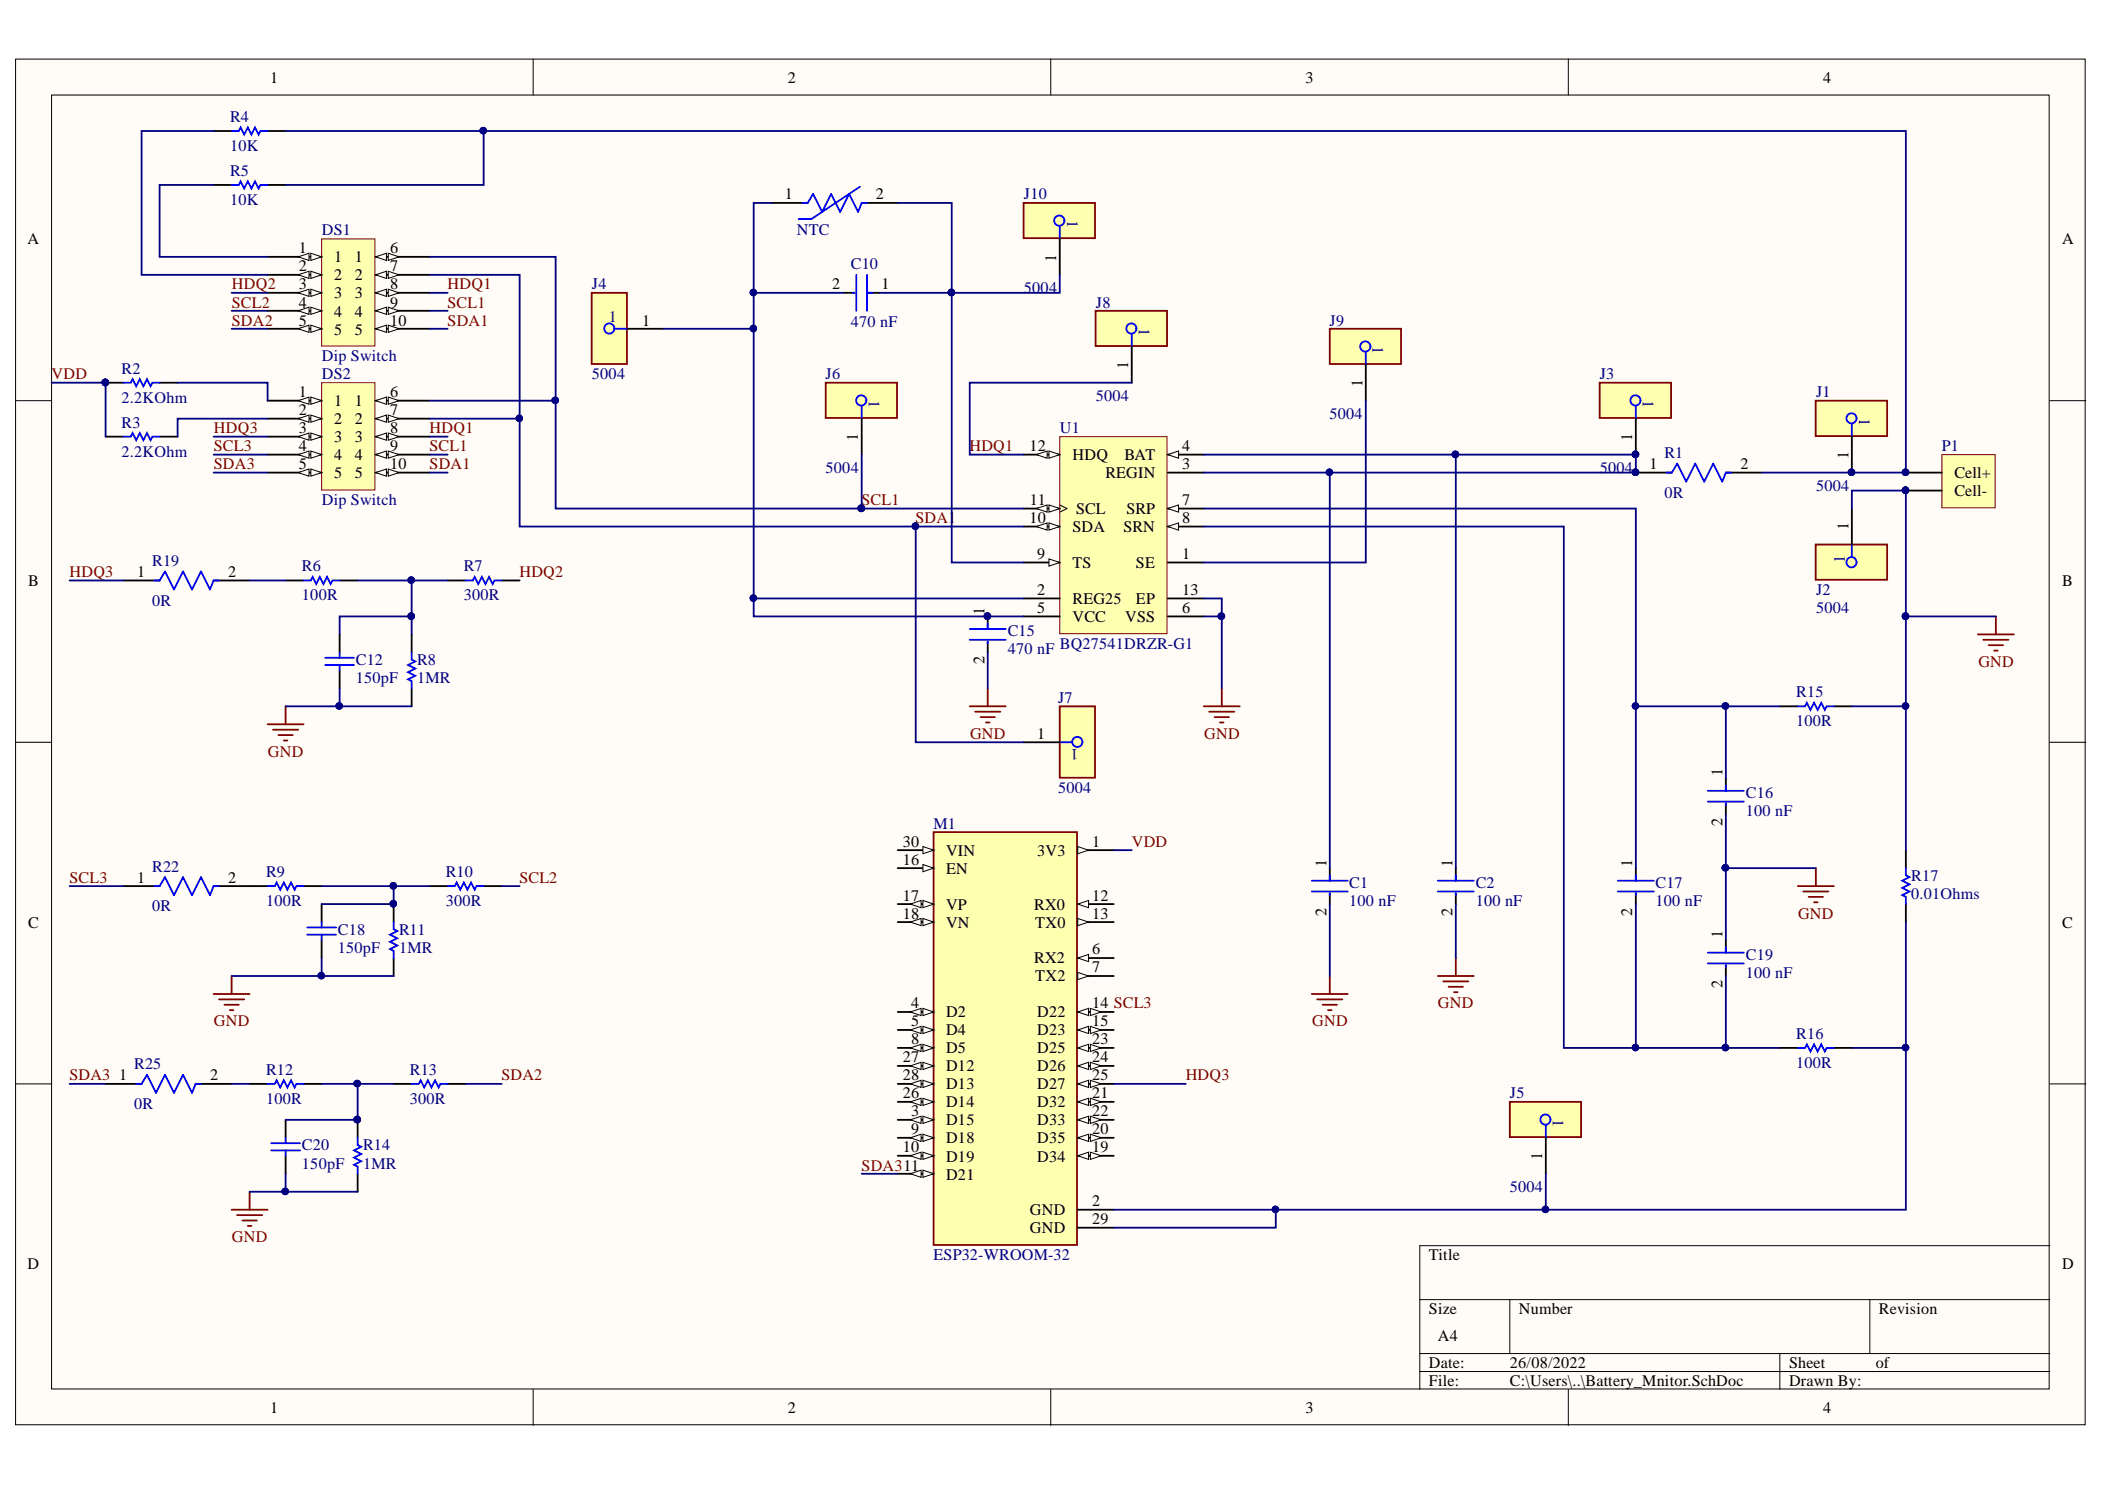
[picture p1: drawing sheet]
# Altium project Battery_Mnitor.PrjPcb
1 sheet, 46 parts. Net scope: global (net labels, ports and power ports of the same name join across sheets).
Board file: Battery_Mnitor.PcbDoc

## Sheet Battery_Mnitor.SchDoc
size A4

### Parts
C1  100 nF  [FP-CC0402-MFG]
C2  100 nF  [FP-CC0402-MFG]
C10  470 nF  [FP-CC0402-MFG]
C12  150pF  [CAPC1005X55X25LL05T10]
C15  470 nF  [FP-CC0402-MFG]
C16  100 nF  [FP-CC0402-MFG]
C17  100 nF  [FP-CC0402-MFG]
C18  150pF  [CAPC1005X55X25LL05T10]
C19  100 nF  [FP-CC0402-MFG]
C20  150pF  [CAPC1005X55X25LL05T10]
DS1  Dip Switch  [DIP10]
DS2  Dip Switch  [DIP10]
J1  5004  [FP-5004-MFG]
J2  5004  [FP-5004-MFG]
J3  5004  [FP-5004-MFG]
J4  5004  [FP-5004-MFG]
J5  5004  [FP-5004-MFG]
J6  5004  [FP-5004-MFG]
J7  5004  [FP-5004-MFG]
J8  5004  [FP-5004-MFG]
J9  5004  [FP-5004-MFG]
J10  5004  [FP-5004-MFG]
M1  ESP32-WROOM-32  [ESP32-DEVKIT-V1]
NTC  NXRT15XH103FA1B030  [FP-NXR_151B030-MFG]  (value not drawn)
P1  Header 2H  [HDR1X2H]  (value not drawn)
R1  0R  [FP-RC0402-0_4-IPC_A]
R2  2.2KOhm  [RESC3116X65X40ML10T20]
R3  2.2KOhm  [RESC3116X65X40ML10T20]
R4  10K  [RESC1005X40X25LL05T10]
R5  10K  [RESC1005X40X25LL05T10]
R6  100R  [RESC1005X40X25ML05T10]
R7  300R  [RESC1005X40X25LL05T10]
R8  1MR  [RESC1005X40X25NL05T10]
R9  100R  [RESC1005X40X25ML05T10]
R10  300R  [RESC1005X40X25LL05T10]
R11  1MR  [RESC1005X40X25NL05T10]
R12  100R  [RESC1005X40X25ML05T10]
R13  300R  [RESC1005X40X25LL05T10]
R14  1MR  [RESC1005X40X25NL05T10]
R15  100R  [RESC1005X40X25ML05T10]
R16  100R  [RESC1005X40X25ML05T10]
R17  0.01Ohms  [RESC5125X89X51LL25T25]
R19  0R  [FP-RC0402-0_4-IPC_A]
R22  0R  [FP-RC0402-0_4-IPC_A]
R25  0R  [FP-RC0402-0_4-IPC_A]
U1  BQ27541DRZR-G1  [DRZ0012A_V]

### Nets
GND: C1.2 C2.2 C12.1 C15.2 C16.2 C18.1 C19.1 C20.1 J2.1 P1.2(Cell-) R8.1 R11.1 R14.1 R15.2 R17.2 U1.6(VSS) U1.13(EP)
HDQ1: DS1.8(3) DS2.8(3) J8.1 U1.12(HDQ)
HDQ2: DS1.3 R7.2
HDQ3: DS2.3 M1.25(D27) R19.1
SCL1: DS1.6(1) DS1.9(4) DS2.6(1) DS2.9(4) J6.1 U1.11(SCL)
SCL2: DS1.4 R10.2
SCL3: DS2.4 M1.14(D22) R22.1
SDA1: DS1.7(2) DS1.10(5) DS2.7(2) DS2.10(5) J7.1 U1.10(SDA)
SDA2: DS1.5 R13.2
SDA3: DS2.5 M1.11(D21) R25.1
VDD: M1.1(3V3) R2.1 R3.1
NetC1_1: C1.1 C2.1 J3.1 R1.1 U1.3(REGIN) U1.4(BAT)
NetC10_1: C10.1 J10.1 NTC.2 U1.9(TS)
NetC10_2: C10.2 C15.1 J4.1 NTC.1 U1.2(REG25) U1.5(VCC)
NetC12_2: C12.2 R6.2 R7.1 R8.2
NetC16_1: C16.1 C17.1 R15.1 U1.7(SRP)
NetC17_2: C17.2 C19.2 R16.1 U1.8(SRN)
NetC18_2: C18.2 R9.2 R10.1 R11.2
NetC20_2: C20.2 R12.2 R13.1 R14.2
NetDS1_1: DS1.1 R5.2
NetDS1_2: DS1.2 R4.2
NetDS2_1: DS2.1 R2.2
NetDS2_2: DS2.2 R3.2
NetJ1_1: J1.1 P1.1(Cell+) R1.2 R4.1 R5.1
NetJ5_1: J5.1 M1.2(GND) M1.29(GND) R16.2 R17.1
NetJ9_1: J9.1 U1.1(SE)
NetR6_1: R6.1 R19.2
NetR9_1: R9.1 R22.2
NetR12_1: R12.1 R25.2

Not connected (* = marked no-connect by the designer): M1 3(D15) 4(D2) 5(D4) 6(RX2) 7(TX2) 8(D5) 9(D18) 10(D19) 12(RX0) 13(TX0) 15(D23) 16(EN) 17(VP) 18(VN) 19(D34) 20(D35) 21(D32) 22(D33) 23(D25) 24(D26) 26(D14) 27(D12) 28(D13) 30(VIN)
